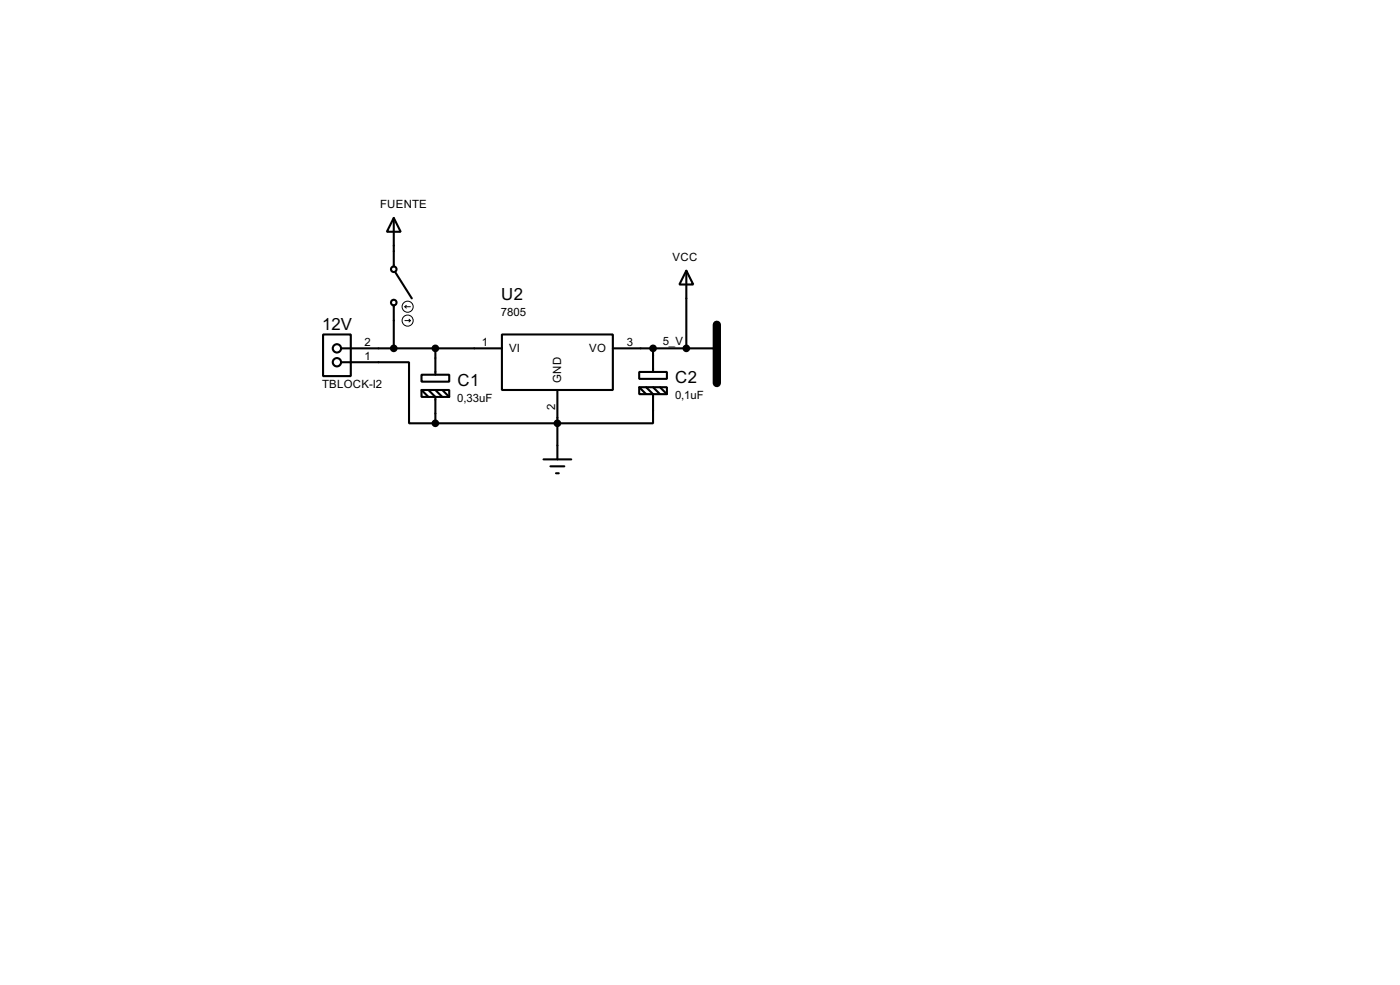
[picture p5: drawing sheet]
<svg xmlns="http://www.w3.org/2000/svg" width="256mm" height="180mm" viewBox="0 0 256 180" stroke-linecap="round" stroke-linejoin="round" font-family="sans-serif">
<path d="M131.3 59.4v10.7" fill="none" stroke="#000" stroke-width="1.5"/>
<g fill="none" stroke="#000" stroke-width=".38">
<path d="M72.1 39.9l1.3 2.5h-2.5zM72.1 39.9v8.9M72.1 55.9v7.9M72.4 49.8l3 4.8M125.7 49.5l1.3 2.6h-2.5zM125.7 49.5v14.3M59.2 61.2h5.1v7.6h-5.1zM62.5 66.3h12.4v11.2h4.9M62.5 63.8h29.4M77.2 68.6h5.1v1.2h-5.1zM77.2 71.4h5.1v1.2h-5.1zM77.2 71.4l1.3 1.2"/>
<path d="M78.5 71.4l1.3 1.2v4.9M79.8 63.8v4.8M79.8 71.4l1.2 1.2M81 71.4l1.3 1.2M91.9 61.2h20.4v10.2h-20.4zM102.1 71.4v12.7M112.3 63.8h19M117.1 68.1h5.1v1.2h-5.1zM117.1 70.9h5.1v1.2h-5.1zM117.1 70.9l1.3 1.2M118.4 70.9l1.2 1.2v5.4h-39.8M119.6 63.8v4.3"/>
<path d="M119.6 70.9l1.3 1.2M120.9 70.9l1.3 1.2M99.6 84.1h5M100.8 85.3h2.6M101.9 86.6h.5"/>
<circle cx="72.1" cy="55.4" r=".51"/>
<circle cx="72.1" cy="49.3" r=".51"/>
<circle cx="61.7" cy="66.3" r=".76"/>
<circle cx="61.7" cy="63.8" r=".76"/>
</g>
<g fill="#000" stroke="#000" stroke-width=".38">
<circle cx="72.1" cy="63.8" r=".51"/>
<circle cx="79.8" cy="63.8" r=".51"/>
<circle cx="79.8" cy="77.5" r=".51"/>
<circle cx="102.1" cy="77.5" r=".51"/>
<circle cx="119.6" cy="63.8" r=".51"/>
<circle cx="125.7" cy="63.8" r=".51"/>
</g>
<g fill="none" stroke="#000" stroke-width=".18">
<path d="M74.2 56.1l.2 .3M74.2 56.1h1M74.2 58.7h1M74.4 55.9l-.2 .2M74.9 58.4l.3 .3M75.2 58.7l-.3 .2"/>
<circle cx="74.7" cy="58.7" r="1.02"/>
<circle cx="74.7" cy="56.1" r="1.02"/>
</g>
<g font-size="3.4">
<text x="91.8" y="54.9">U2</text>
<text x="59" y="60.4">12V</text>
<text x="83.8" y="70.7">C1</text>
<text x="123.7" y="70.1">C2</text>
</g>
<g font-size="2.3">
<text x="69.6" y="38.1">FUENTE</text>
<text x="123.2" y="47.7">VCC</text>
<text x="91.8" y="57.9">7805</text>
<text x="66.8" y="65.9">1</text>
<text x="66.8" y="63.4">2</text>
<text x="88.3" y="63.4">1</text>
<text x="93.3" y="64.5">VI</text>
<text x="107.9" y="64.5">VO</text>
<text x="114.8" y="63.4">3</text>
<text x="121.4" y="63.2">5_V</text>
<text x="59" y="71">TBLOCK-I2</text>
<text x="102.8" y="70.1" transform="rotate(-90 102.8 70.1)">GND</text>
<text x="83.8" y="73.6">0,33uF</text>
<text x="101.7" y="75.1" transform="rotate(-90 101.7 75.1)">2</text>
<text x="123.7" y="73.1">0,1uF</text>
</g>
</svg>
